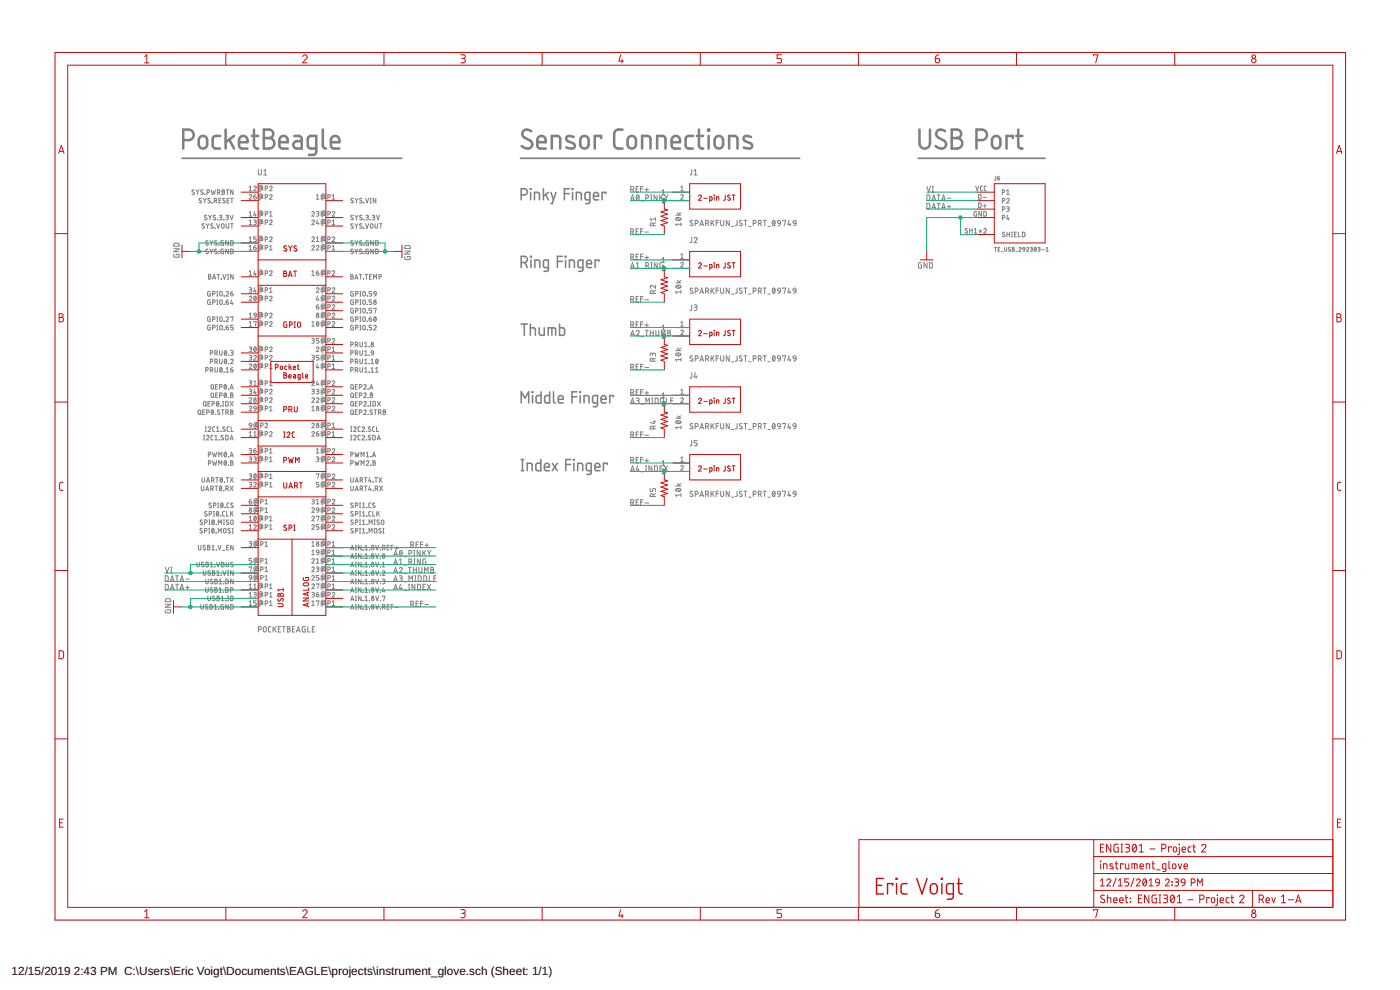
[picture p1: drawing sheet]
<?xml version="1.0" encoding="utf-8"?>
<!DOCTYPE eagle SYSTEM "eagle.dtd">
<eagle version="9.5.1">
<drawing>
<settings>
<setting alwaysvectorfont="yes"/>
<setting verticaltext="up"/>
</settings>
<grid distance="0.1" unitdist="inch" unit="inch" style="lines" multiple="1" display="no" altdistance="0.01" altunitdist="inch" altunit="inch"/>
<schematic xreflabel="%F%N/%S.%C%R" xrefpart="/%S.%C%R">
<libraries>
<library name="ENGI301_class">
<symbols>
<symbol name="FRAMES_A3L-LOC">
<wire x1="241.3" y1="3.81" x2="311.785" y2="3.81" width="0.1016" layer="94"/>
<wire x1="311.785" y1="3.81" x2="359.41" y2="3.81" width="0.1016" layer="94"/>
<wire x1="359.41" y1="3.81" x2="383.54" y2="3.81" width="0.1016" layer="94"/>
<wire x1="383.54" y1="3.81" x2="383.54" y2="8.89" width="0.1016" layer="94"/>
<wire x1="383.54" y1="8.89" x2="383.54" y2="13.97" width="0.1016" layer="94"/>
<wire x1="383.54" y1="13.97" x2="383.54" y2="19.05" width="0.1016" layer="94"/>
<wire x1="383.54" y1="19.05" x2="383.54" y2="24.13" width="0.1016" layer="94"/>
<wire x1="241.3" y1="3.81" x2="241.3" y2="24.13" width="0.1016" layer="94"/>
<wire x1="241.3" y1="24.13" x2="311.785" y2="24.13" width="0.1016" layer="94"/>
<wire x1="311.785" y1="24.13" x2="383.54" y2="24.13" width="0.1016" layer="94"/>
<wire x1="359.41" y1="3.81" x2="359.41" y2="8.89" width="0.1016" layer="94"/>
<wire x1="359.41" y1="8.89" x2="383.54" y2="8.89" width="0.1016" layer="94"/>
<wire x1="359.41" y1="8.89" x2="311.785" y2="8.89" width="0.1016" layer="94"/>
<wire x1="311.785" y1="8.89" x2="311.785" y2="3.81" width="0.1016" layer="94"/>
<wire x1="311.785" y1="8.89" x2="311.785" y2="13.97" width="0.1016" layer="94"/>
<wire x1="311.785" y1="13.97" x2="383.54" y2="13.97" width="0.1016" layer="94"/>
<wire x1="311.785" y1="13.97" x2="311.785" y2="19.05" width="0.1016" layer="94"/>
<wire x1="311.785" y1="19.05" x2="383.54" y2="19.05" width="0.1016" layer="94"/>
<wire x1="311.785" y1="19.05" x2="311.785" y2="24.13" width="0.1016" layer="94"/>
<text x="313.69" y="15.24" size="2.54" layer="94" font="vector">&gt;DRAWING_NAME</text>
<text x="313.69" y="10.16" size="2.286" layer="94" font="vector">&gt;LAST_DATE_TIME</text>
<text x="313.69" y="5.08" size="2.54" layer="94">Sheet:</text>
<frame x1="0" y1="0" x2="387.35" y2="260.35" columns="8" rows="5" layer="94"/>
<text x="361.315" y="5.08" size="2.54" layer="94">Rev 1-A</text>
</symbol>
<symbol name="POCKETBEAGLE">
<pin name="SYS.VIN@1" x="20.32" y="129.54" length="middle" direction="in"/>
<pin name="PRU1.8" x="20.32" y="86.36" length="middle"/>
<pin name="USB1.V_EN" x="0" y="25.4" length="middle" rot="R180"/>
<pin name="PRU1.11" x="20.32" y="78.74" length="middle"/>
<pin name="USB1.VBUS" x="0" y="20.32" length="middle" direction="pwr" rot="R180"/>
<pin name="SPI0.CS" x="0" y="38.1" length="middle" rot="R180"/>
<pin name="USB1.VIN" x="0" y="17.78" length="middle" direction="pwr" rot="R180"/>
<pin name="SPI0.CLK" x="0" y="35.56" length="middle" rot="R180"/>
<pin name="SPI0.MISO" x="0" y="33.02" length="middle" rot="R180"/>
<pin name="SPI0.MOSI" x="0" y="30.48" length="middle" rot="R180"/>
<pin name="USB1.DN" x="0" y="15.24" length="middle" rot="R180"/>
<pin name="USB1.DP" x="0" y="12.7" length="middle" rot="R180"/>
<pin name="USB1.ID" x="0" y="10.16" length="middle" rot="R180"/>
<pin name="USB1.GND" x="0" y="7.62" length="middle" rot="R180"/>
<pin name="SYS.3.3V@14" x="0" y="124.46" length="middle" direction="pwr" rot="R180"/>
<pin name="SYS.GND@16" x="0" y="114.3" length="middle" direction="pwr" rot="R180"/>
<pin name="AIN.1.8V.REF-" x="20.32" y="7.62" length="middle" direction="pwr"/>
<pin name="AIN.1.8V.REF+" x="20.32" y="25.4" length="middle" direction="pwr"/>
<pin name="AIN.1.8V.0" x="20.32" y="22.86" length="middle" direction="in"/>
<pin name="AIN.1.8V.1" x="20.32" y="20.32" length="middle" direction="in"/>
<pin name="AIN.1.8V.2" x="20.32" y="17.78" length="middle" direction="in"/>
<pin name="AIN.1.8V.3" x="20.32" y="15.24" length="middle" direction="in"/>
<pin name="AIN.1.8V.4" x="20.32" y="12.7" length="middle" direction="in"/>
<pin name="PRU0.16" x="0" y="78.74" length="middle" rot="R180"/>
<pin name="SYS.GND@22" x="20.32" y="114.3" length="middle" direction="pwr"/>
<pin name="SYS.VOUT@24" x="20.32" y="121.92" length="middle" direction="out"/>
<pin name="I2C2.SDA" x="20.32" y="58.42" length="middle"/>
<pin name="I2C2.SCL" x="20.32" y="60.96" length="middle"/>
<pin name="UART0.TX" x="0" y="45.72" length="middle" rot="R180"/>
<pin name="UART0.RX" x="0" y="43.18" length="middle" rot="R180"/>
<pin name="GPIO.26" x="0" y="101.6" length="middle" rot="R180"/>
<pin name="PWM0.A" x="0" y="53.34" length="middle" rot="R180"/>
<pin name="QEP0.STRB" x="0" y="66.04" length="middle" rot="R180"/>
<pin name="QEP0.A" x="0" y="73.66" length="middle" rot="R180"/>
<pin name="PWM0.B" x="0" y="50.8" length="middle" rot="R180"/>
<pin name="PRU1.10" x="20.32" y="81.28" length="middle"/>
<pin name="PRU1.9" x="20.32" y="83.82" length="middle"/>
<pin name="QEP2.B" x="20.32" y="71.12" length="middle"/>
<pin name="SPI1.CS" x="20.32" y="38.1" length="middle"/>
<pin name="SPI1.CLK" x="20.32" y="35.56" length="middle"/>
<pin name="SPI1.MISO" x="20.32" y="33.02" length="middle"/>
<pin name="SPI1.MOSI" x="20.32" y="30.48" length="middle"/>
<pin name="SYS.3.3V@23" x="20.32" y="124.46" length="middle" direction="pwr"/>
<pin name="SYS.GND@21" x="20.32" y="116.84" length="middle" direction="pwr"/>
<pin name="GPIO.27" x="0" y="93.98" length="middle" rot="R180"/>
<pin name="GPIO.65" x="0" y="91.44" length="middle" rot="R180"/>
<pin name="SYS.GND@15" x="0" y="116.84" length="middle" direction="pwr" rot="R180"/>
<pin name="SYS.VOUT@13" x="0" y="121.92" length="middle" direction="out" rot="R180"/>
<pin name="I2C1.SDA" x="0" y="58.42" length="middle" rot="R180"/>
<pin name="I2C1.SCL" x="0" y="60.96" length="middle" rot="R180"/>
<pin name="UART4.TX" x="20.32" y="45.72" length="middle"/>
<pin name="UART4.RX" x="20.32" y="43.18" length="middle"/>
<pin name="PWM2.B" x="20.32" y="50.8" length="middle"/>
<pin name="PWM1.A" x="20.32" y="53.34" length="middle"/>
<pin name="AIN.1.8V.7" x="20.32" y="10.16" length="middle" direction="in"/>
<pin name="QEP0.B" x="0" y="71.12" length="middle" rot="R180"/>
<pin name="PRU0.2" x="0" y="81.28" length="middle" rot="R180"/>
<pin name="PRU0.3" x="0" y="83.82" length="middle" rot="R180"/>
<pin name="QEP0.IDX" x="0" y="68.58" length="middle" rot="R180"/>
<pin name="SYS.RESET" x="0" y="129.54" length="middle" direction="pwr" rot="R180"/>
<pin name="QEP2.A" x="20.32" y="73.66" length="middle"/>
<pin name="QEP2.IDX" x="20.32" y="68.58" length="middle"/>
<pin name="GPIO.64" x="0" y="99.06" length="middle" rot="R180"/>
<pin name="QEP2.STRB" x="20.32" y="66.04" length="middle"/>
<pin name="BAT.TEMP" x="20.32" y="106.68" length="middle" direction="out"/>
<pin name="BAT.VIN" x="0" y="106.68" length="middle" direction="out" rot="R180"/>
<pin name="SYS.PWRBTN" x="0" y="132.08" length="middle" direction="pwr" rot="R180"/>
<pin name="GPIO.52" x="20.32" y="91.44" length="middle"/>
<pin name="GPIO.60" x="20.32" y="93.98" length="middle"/>
<pin name="GPIO.57" x="20.32" y="96.52" length="middle"/>
<pin name="GPIO.58" x="20.32" y="99.06" length="middle"/>
<pin name="GPIO.59" x="20.32" y="101.6" length="middle"/>
<text x="7.62" y="7.62" size="1.778" layer="94" rot="R90">USB1</text>
<text x="15.24" y="7.62" size="1.778" layer="94" rot="R90">ANALOG</text>
<wire x1="0" y1="40.64" x2="0" y2="27.94" width="0.1524" layer="94"/>
<wire x1="0" y1="27.94" x2="0" y2="5.08" width="0.1524" layer="94"/>
<wire x1="0" y1="5.08" x2="10.16" y2="5.08" width="0.1524" layer="94"/>
<wire x1="10.16" y1="5.08" x2="20.32" y2="5.08" width="0.1524" layer="94"/>
<wire x1="20.32" y1="5.08" x2="20.32" y2="27.94" width="0.1524" layer="94"/>
<wire x1="20.32" y1="27.94" x2="20.32" y2="40.64" width="0.1524" layer="94"/>
<wire x1="20.32" y1="27.94" x2="10.16" y2="27.94" width="0.1524" layer="94"/>
<wire x1="0" y1="27.94" x2="10.16" y2="27.94" width="0.1524" layer="94"/>
<wire x1="10.16" y1="27.94" x2="10.16" y2="5.08" width="0.1524" layer="94"/>
<text x="7.62" y="30.48" size="1.778" layer="94">SPI</text>
<wire x1="0" y1="40.64" x2="20.32" y2="40.64" width="0.1524" layer="94"/>
<text x="7.62" y="43.18" size="1.778" layer="94">UART</text>
<wire x1="0" y1="40.64" x2="0" y2="48.26" width="0.1524" layer="94"/>
<wire x1="0" y1="48.26" x2="20.32" y2="48.26" width="0.1524" layer="94"/>
<wire x1="20.32" y1="48.26" x2="20.32" y2="40.64" width="0.1524" layer="94"/>
<text x="7.62" y="50.8" size="1.778" layer="94">PWM</text>
<wire x1="0" y1="48.26" x2="0" y2="55.88" width="0.1524" layer="94"/>
<wire x1="0" y1="55.88" x2="20.32" y2="55.88" width="0.1524" layer="94"/>
<wire x1="20.32" y1="55.88" x2="20.32" y2="48.26" width="0.1524" layer="94"/>
<wire x1="0" y1="55.88" x2="0" y2="63.5" width="0.1524" layer="94"/>
<wire x1="0" y1="63.5" x2="20.32" y2="63.5" width="0.1524" layer="94"/>
<wire x1="20.32" y1="63.5" x2="20.32" y2="55.88" width="0.1524" layer="94"/>
<wire x1="0" y1="63.5" x2="0" y2="88.9" width="0.1524" layer="94"/>
<wire x1="20.32" y1="63.5" x2="20.32" y2="88.9" width="0.1524" layer="94"/>
<wire x1="0" y1="88.9" x2="20.32" y2="88.9" width="0.1524" layer="94"/>
<wire x1="0" y1="88.9" x2="0" y2="104.14" width="0.1524" layer="94"/>
<wire x1="0" y1="104.14" x2="20.32" y2="104.14" width="0.1524" layer="94"/>
<wire x1="20.32" y1="104.14" x2="20.32" y2="88.9" width="0.1524" layer="94"/>
<wire x1="0" y1="104.14" x2="0" y2="111.76" width="0.1524" layer="94"/>
<wire x1="0" y1="111.76" x2="20.32" y2="111.76" width="0.1524" layer="94"/>
<wire x1="20.32" y1="111.76" x2="20.32" y2="104.14" width="0.1524" layer="94"/>
<wire x1="0" y1="111.76" x2="0" y2="134.62" width="0.1524" layer="94"/>
<wire x1="0" y1="134.62" x2="20.32" y2="134.62" width="0.1524" layer="94"/>
<wire x1="20.32" y1="134.62" x2="20.32" y2="111.76" width="0.1524" layer="94"/>
<text x="7.62" y="58.42" size="1.778" layer="94">I2C</text>
<text x="7.62" y="66.04" size="1.778" layer="94">PRU</text>
<text x="7.62" y="91.44" size="1.778" layer="94">GPIO</text>
<text x="7.62" y="106.68" size="1.778" layer="94">BAT</text>
<text x="7.62" y="114.3" size="1.778" layer="94">SYS</text>
<text x="0" y="0" size="1.778" layer="96">&gt;VALUE</text>
<text x="5.08" y="78.74" size="1.778" layer="94" font="vector" ratio="12">Pocket</text>
<text x="7.62" y="76.2" size="1.778" layer="94" font="vector" ratio="12">Beagle</text>
<wire x1="3.81" y1="81.28" x2="3.81" y2="74.93" width="0.1524" layer="94"/>
<wire x1="3.81" y1="74.93" x2="16.51" y2="74.93" width="0.1524" layer="94"/>
<wire x1="16.51" y1="74.93" x2="16.51" y2="81.28" width="0.1524" layer="94"/>
<wire x1="16.51" y1="81.28" x2="3.81" y2="81.28" width="0.1524" layer="94"/>
<text x="0" y="137.16" size="1.778" layer="95">&gt;NAME</text>
</symbol>
<symbol name="GND">
<wire x1="-1.905" y1="0" x2="1.905" y2="0" width="0.254" layer="94"/>
<pin name="GND" x="0" y="2.54" visible="off" length="short" direction="sup" rot="R270"/>
<text x="-2.54" y="-2.54" size="1.778" layer="96">&gt;VALUE</text>
</symbol>
<symbol name="R">
<wire x1="-2.54" y1="0" x2="-2.159" y2="1.016" width="0.2032" layer="94"/>
<wire x1="-2.159" y1="1.016" x2="-1.524" y2="-1.016" width="0.2032" layer="94"/>
<wire x1="-1.524" y1="-1.016" x2="-0.889" y2="1.016" width="0.2032" layer="94"/>
<wire x1="-0.889" y1="1.016" x2="-0.254" y2="-1.016" width="0.2032" layer="94"/>
<wire x1="-0.254" y1="-1.016" x2="0.381" y2="1.016" width="0.2032" layer="94"/>
<wire x1="0.381" y1="1.016" x2="1.016" y2="-1.016" width="0.2032" layer="94"/>
<wire x1="1.016" y1="-1.016" x2="1.651" y2="1.016" width="0.2032" layer="94"/>
<wire x1="1.651" y1="1.016" x2="2.286" y2="-1.016" width="0.2032" layer="94"/>
<wire x1="2.286" y1="-1.016" x2="2.54" y2="0" width="0.2032" layer="94"/>
<pin name="1" x="-5.08" y="0" visible="off" length="short" direction="pas" swaplevel="1"/>
<pin name="2" x="5.08" y="0" visible="off" length="short" direction="pas" swaplevel="1" rot="R180"/>
<text x="-2.54" y="2.54" size="1.778" layer="95">&gt;NAME</text>
<text x="-2.54" y="-5.08" size="1.778" layer="96">&gt;VALUE</text>
</symbol>
<symbol name="TE_USB_292303-1">
<wire x1="-7.62" y1="7.62" x2="7.62" y2="7.62" width="0.254" layer="94"/>
<wire x1="7.62" y1="7.62" x2="7.62" y2="-10.16" width="0.254" layer="94"/>
<wire x1="7.62" y1="-10.16" x2="-7.62" y2="-10.16" width="0.254" layer="94"/>
<wire x1="-7.62" y1="-10.16" x2="-7.62" y2="7.62" width="0.254" layer="94"/>
<text x="-7.631090625" y="8.648559375" size="1.27185" layer="95">&gt;NAME</text>
<text x="-7.632959375" y="-12.7216" size="1.272159375" layer="96">&gt;VALUE</text>
<pin name="P1" x="-12.7" y="5.08" length="middle" direction="pas"/>
<pin name="P2" x="-12.7" y="2.54" length="middle" direction="pas"/>
<pin name="P3" x="-12.7" y="0" length="middle" direction="pas"/>
<pin name="P4" x="-12.7" y="-2.54" length="middle" direction="pas"/>
<pin name="SHIELD" x="-12.7" y="-7.62" length="middle" direction="pas"/>
</symbol>
<symbol name="SPARKFUN_JST_PRT_09749">
<wire x1="-7.62" y1="-2.54" x2="7.62" y2="-2.54" width="0.1524" layer="94"/>
<wire x1="7.62" y1="-2.54" x2="7.62" y2="5.08" width="0.1524" layer="94"/>
<wire x1="7.62" y1="5.08" x2="-7.62" y2="5.08" width="0.1524" layer="94"/>
<wire x1="-7.62" y1="5.08" x2="-7.62" y2="-2.54" width="0.1524" layer="94"/>
<pin name="1" x="-7.62" y="2.54" length="middle" rot="R180"/>
<pin name="2" x="-7.62" y="0" length="middle" rot="R180"/>
<text x="-5.08" y="0" size="1.778" layer="94" font="vector" ratio="12">2-pin JST</text>
<text x="-7.62" y="-7.62" size="1.778" layer="96">&gt;VALUE</text>
<text x="-7.62" y="7.62" size="1.778" layer="95">&gt;NAME</text>
</symbol>
</symbols>
<devicesets>
<deviceset name="FRAMES_A3L-LOC" prefix="FRAME" uservalue="yes">
<gates>
<gate name="G$1" symbol="FRAMES_A3L-LOC" x="0" y="0"/>
</gates>
<devices>
<device name="">
<technologies>
<technology name=""/>
</technologies>
</device>
</devices>
</deviceset>
<deviceset name="POCKETBEAGLE" prefix="U">
<gates>
<gate name="G$1" symbol="POCKETBEAGLE" x="-10.16" y="-78.74"/>
</gates>
<devices>
<device name="" package="POCKETBEAGLE">
<connects>
<connect gate="G$1" pin="AIN.1.8V.0" pad="19@P1"/>
<connect gate="G$1" pin="AIN.1.8V.1" pad="21@P1"/>
<connect gate="G$1" pin="AIN.1.8V.2" pad="23@P1"/>
<connect gate="G$1" pin="AIN.1.8V.3" pad="25@P1"/>
<connect gate="G$1" pin="AIN.1.8V.4" pad="27@P1"/>
<connect gate="G$1" pin="AIN.1.8V.7" pad="36@P2"/>
<connect gate="G$1" pin="AIN.1.8V.REF+" pad="18@P1"/>
<connect gate="G$1" pin="AIN.1.8V.REF-" pad="17@P1"/>
<connect gate="G$1" pin="BAT.TEMP" pad="16@P2"/>
<connect gate="G$1" pin="BAT.VIN" pad="14@P2"/>
<connect gate="G$1" pin="GPIO.26" pad="34@P1"/>
<connect gate="G$1" pin="GPIO.27" pad="19@P2"/>
<connect gate="G$1" pin="GPIO.52" pad="10@P2"/>
<connect gate="G$1" pin="GPIO.57" pad="6@P2"/>
<connect gate="G$1" pin="GPIO.58" pad="4@P2"/>
<connect gate="G$1" pin="GPIO.59" pad="2@P2"/>
<connect gate="G$1" pin="GPIO.60" pad="8@P2"/>
<connect gate="G$1" pin="GPIO.64" pad="20@P2"/>
<connect gate="G$1" pin="GPIO.65" pad="17@P2"/>
<connect gate="G$1" pin="I2C1.SCL" pad="9@P2"/>
<connect gate="G$1" pin="I2C1.SDA" pad="11@P2"/>
<connect gate="G$1" pin="I2C2.SCL" pad="28@P1"/>
<connect gate="G$1" pin="I2C2.SDA" pad="26@P1"/>
<connect gate="G$1" pin="PRU0.16" pad="20@P1"/>
<connect gate="G$1" pin="PRU0.2" pad="32@P2"/>
<connect gate="G$1" pin="PRU0.3" pad="30@P2"/>
<connect gate="G$1" pin="PRU1.10" pad="35@P1"/>
<connect gate="G$1" pin="PRU1.11" pad="4@P1"/>
<connect gate="G$1" pin="PRU1.8" pad="35@P2"/>
<connect gate="G$1" pin="PRU1.9" pad="2@P1"/>
<connect gate="G$1" pin="PWM0.A" pad="36@P1"/>
<connect gate="G$1" pin="PWM0.B" pad="33@P1"/>
<connect gate="G$1" pin="PWM1.A" pad="1@P2"/>
<connect gate="G$1" pin="PWM2.B" pad="3@P2"/>
<connect gate="G$1" pin="QEP0.A" pad="31@P1"/>
<connect gate="G$1" pin="QEP0.B" pad="34@P2"/>
<connect gate="G$1" pin="QEP0.IDX" pad="28@P2"/>
<connect gate="G$1" pin="QEP0.STRB" pad="29@P1"/>
<connect gate="G$1" pin="QEP2.A" pad="24@P2"/>
<connect gate="G$1" pin="QEP2.B" pad="33@P2"/>
<connect gate="G$1" pin="QEP2.IDX" pad="22@P2"/>
<connect gate="G$1" pin="QEP2.STRB" pad="18@P2"/>
<connect gate="G$1" pin="SPI0.CLK" pad="8@P1"/>
<connect gate="G$1" pin="SPI0.CS" pad="6@P1"/>
<connect gate="G$1" pin="SPI0.MISO" pad="10@P1"/>
<connect gate="G$1" pin="SPI0.MOSI" pad="12@P1"/>
<connect gate="G$1" pin="SPI1.CLK" pad="29@P2"/>
<connect gate="G$1" pin="SPI1.CS" pad="31@P2"/>
<connect gate="G$1" pin="SPI1.MISO" pad="27@P2"/>
<connect gate="G$1" pin="SPI1.MOSI" pad="25@P2"/>
<connect gate="G$1" pin="SYS.3.3V@14" pad="14@P1"/>
<connect gate="G$1" pin="SYS.3.3V@23" pad="23@P2"/>
<connect gate="G$1" pin="SYS.GND@15" pad="15@P2"/>
<connect gate="G$1" pin="SYS.GND@16" pad="16@P1"/>
<connect gate="G$1" pin="SYS.GND@21" pad="21@P2"/>
<connect gate="G$1" pin="SYS.GND@22" pad="22@P1"/>
<connect gate="G$1" pin="SYS.PWRBTN" pad="12@P2"/>
<connect gate="G$1" pin="SYS.RESET" pad="26@P2"/>
<connect gate="G$1" pin="SYS.VIN@1" pad="1@P1"/>
<connect gate="G$1" pin="SYS.VOUT@13" pad="13@P2"/>
<connect gate="G$1" pin="SYS.VOUT@24" pad="24@P1"/>
<connect gate="G$1" pin="UART0.RX" pad="32@P1"/>
<connect gate="G$1" pin="UART0.TX" pad="30@P1"/>
<connect gate="G$1" pin="UART4.RX" pad="5@P2"/>
<connect gate="G$1" pin="UART4.TX" pad="7@P2"/>
<connect gate="G$1" pin="USB1.DN" pad="9@P1"/>
<connect gate="G$1" pin="USB1.DP" pad="11@P1"/>
<connect gate="G$1" pin="USB1.GND" pad="15@P1"/>
<connect gate="G$1" pin="USB1.ID" pad="13@P1"/>
<connect gate="G$1" pin="USB1.VBUS" pad="5@P1"/>
<connect gate="G$1" pin="USB1.VIN" pad="7@P1"/>
<connect gate="G$1" pin="USB1.V_EN" pad="3@P1"/>
</connects>
<technologies>
<technology name=""/>
</technologies>
</device>
</devices>
</deviceset>
<deviceset name="GND" prefix="GND">
<gates>
<gate name="1" symbol="GND" x="0" y="0"/>
</gates>
<devices>
<device name="">
<technologies>
<technology name=""/>
</technologies>
</device>
</devices>
</deviceset>
<deviceset name="R_" prefix="R" uservalue="yes">
<gates>
<gate name="G$1" symbol="R" x="0" y="0"/>
</gates>
<devices>
<device name="R0603" package="R0603">
<connects>
<connect gate="G$1" pin="1" pad="1"/>
<connect gate="G$1" pin="2" pad="2"/>
</connects>
<technologies>
<technology name=""/>
</technologies>
</device>
</devices>
</deviceset>
<deviceset name="TE_USB_292303-1" prefix="J">
<gates>
<gate name="G$1" symbol="TE_USB_292303-1" x="0" y="0"/>
</gates>
<devices>
<device name="" package="TE_USB_292303-1">
<connects>
<connect gate="G$1" pin="P1" pad="VCC"/>
<connect gate="G$1" pin="P2" pad="D-"/>
<connect gate="G$1" pin="P3" pad="D+"/>
<connect gate="G$1" pin="P4" pad="GND"/>
<connect gate="G$1" pin="SHIELD" pad="SH1 SH2"/>
</connects>
<technologies>
<technology name="">
<attribute name="AVAILABILITY" value="Unavailable"/>
<attribute name="CENTERLINE_PITCH" value="2 mm[.078 in]"/>
<attribute name="COMMENT" value="292303-1"/>
<attribute name="DESCRIPTION" value=" Conn; Data; USB; Recept; 2.0; 4 Pos; 1 Port; Rt Angle; A Ser; Tin over Copper "/>
<attribute name="EU_ROHS_COMPLIANCE" value="Compliant"/>
<attribute name="MF" value="TE Connectivity"/>
<attribute name="MP" value="292303-1"/>
<attribute name="NUMBER_OF_POSITIONS" value="4"/>
<attribute name="PACKAGE" value="None"/>
<attribute name="PRICE" value="None"/>
<attribute name="PRODUCT_TYPE" value="Connector"/>
<attribute name="TE_PURCHASE_URL" value="https://www.te.com/usa-en/product-292303-1.html?te_bu=Cor&amp;te_type=disp&amp;te_campaign=seda_glo_cor-seda-global-disp-prtnr-fy19-seda-model-bom-cta_sma-317_1&amp;elqCampaignId=32493"/>
</technology>
</technologies>
</device>
</devices>
</deviceset>
<deviceset name="SPARKFUN_JST_PRT_09749" prefix="J">
<gates>
<gate name="G$1" symbol="SPARKFUN_JST_PRT_09749" x="-7.62" y="-17.78"/>
</gates>
<devices>
<device name="" package="SPARKFUN_JST_PRT_09749">
<connects>
<connect gate="G$1" pin="1" pad="1"/>
<connect gate="G$1" pin="2" pad="2"/>
</connects>
<technologies>
<technology name=""/>
</technologies>
</device>
</devices>
</deviceset>
</devicesets>
</library>
</libraries>
<attributes>
</attributes>
<variantdefs>
</variantdefs>
<classes>
<class number="0" name="default" width="0" drill="0">
</class>
</classes>
<parts>
<part name="FRAME1" library="ENGI301_class" deviceset="FRAMES_A3L-LOC" device=""/>
<part name="U1" library="ENGI301_class" deviceset="POCKETBEAGLE" device=""/>
<part name="GND2" library="ENGI301_class" deviceset="GND" device=""/>
<part name="GND7" library="ENGI301_class" deviceset="GND" device=""/>
<part name="GND8" library="ENGI301_class" deviceset="GND" device=""/>
<part name="GND9" library="ENGI301_class" deviceset="GND" device=""/>
<part name="R1" library="ENGI301_class" deviceset="R_" device="R0603" value="10k"/>
<part name="J6" library="ENGI301_class" deviceset="TE_USB_292303-1" device=""/>
<part name="J1" library="ENGI301_class" deviceset="SPARKFUN_JST_PRT_09749" device=""/>
<part name="J2" library="ENGI301_class" deviceset="SPARKFUN_JST_PRT_09749" device=""/>
<part name="R2" library="ENGI301_class" deviceset="R_" device="R0603" value="10k"/>
<part name="J3" library="ENGI301_class" deviceset="SPARKFUN_JST_PRT_09749" device=""/>
<part name="R3" library="ENGI301_class" deviceset="R_" device="R0603" value="10k"/>
<part name="J4" library="ENGI301_class" deviceset="SPARKFUN_JST_PRT_09749" device=""/>
<part name="J5" library="ENGI301_class" deviceset="SPARKFUN_JST_PRT_09749" device=""/>
<part name="R4" library="ENGI301_class" deviceset="R_" device="R0603" value="10k"/>
<part name="R5" library="ENGI301_class" deviceset="R_" device="R0603" value="10k"/>
</parts>
<sheets>
<sheet>
<plain>
<wire x1="38.1" y1="228.6" x2="104.14" y2="228.6" width="0.508" layer="97"/>
<wire x1="139.7" y1="228.6" x2="223.52" y2="228.6" width="0.508" layer="97"/>
<wire x1="259.08" y1="228.6" x2="297.18" y2="228.6" width="0.508" layer="97"/>
<text x="38.1" y="231.14" size="6.4516" layer="97" font="vector" ratio="12">PocketBeagle</text>
<text x="139.7" y="231.14" size="6.4516" layer="97" font="vector" ratio="12">Sensor Connections</text>
<text x="259.08" y="231.14" size="6.4516" layer="97" font="vector" ratio="12">USB Port</text>
<text x="313.69" y="20.32" size="2.54" layer="94">ENGI301 - Project 2</text>
<text x="325.12" y="5.08" size="2.54" layer="94">ENGI301 - Project 2</text>
<text x="246.38" y="7.62" size="5.08" layer="94">Eric Voigt</text>
<text x="139.7" y="215.9" size="3.81" layer="97" ratio="12">Pinky Finger</text>
<text x="139.7" y="195.58" size="3.81" layer="97" ratio="12">Ring Finger</text>
<text x="139.7" y="175.26" size="3.81" layer="97" ratio="12">Thumb</text>
<text x="139.7" y="154.94" size="3.81" layer="97" ratio="12">Middle Finger</text>
<text x="139.7" y="134.62" size="3.81" layer="97" ratio="12">Index Finger</text>
</plain>
<instances>
<instance part="FRAME1" gate="G$1" x="0" y="0" smashed="yes">
<attribute name="DRAWING_NAME" x="313.69" y="15.24" size="2.54" layer="94" font="vector"/>
<attribute name="LAST_DATE_TIME" x="313.69" y="10.16" size="2.286" layer="94" font="vector"/>
</instance>
<instance part="U1" gate="G$1" x="60.96" y="86.36" smashed="yes">
<attribute name="VALUE" x="60.96" y="86.36" size="1.778" layer="96"/>
<attribute name="NAME" x="60.96" y="223.52" size="1.778" layer="95"/>
</instance>
<instance part="GND2" gate="1" x="261.62" y="198.12" smashed="yes">
<attribute name="VALUE" x="259.08" y="195.58" size="1.778" layer="96"/>
</instance>
<instance part="GND7" gate="1" x="104.14" y="200.66" smashed="yes" rot="R90">
<attribute name="VALUE" x="106.68" y="198.12" size="1.778" layer="96" rot="R90"/>
</instance>
<instance part="GND8" gate="1" x="38.1" y="200.66" smashed="yes" rot="R270">
<attribute name="VALUE" x="35.56" y="203.2" size="1.778" layer="96" rot="R270"/>
</instance>
<instance part="GND9" gate="1" x="35.56" y="93.98" smashed="yes" rot="R270">
<attribute name="VALUE" x="33.02" y="96.52" size="1.778" layer="96" rot="R270"/>
</instance>
<instance part="R1" gate="G$1" x="182.88" y="210.82" smashed="yes" rot="R90">
<attribute name="NAME" x="180.34" y="208.28" size="1.778" layer="95" rot="R90"/>
<attribute name="VALUE" x="187.96" y="208.28" size="1.778" layer="96" rot="R90"/>
</instance>
<instance part="J6" gate="G$1" x="289.56" y="213.36" smashed="yes">
<attribute name="NAME" x="281.928909375" y="222.008559375" size="1.27185" layer="95"/>
<attribute name="VALUE" x="281.927040625" y="200.6384" size="1.272159375" layer="96"/>
</instance>
<instance part="J1" gate="G$1" x="198.12" y="215.9" smashed="yes">
<attribute name="VALUE" x="190.5" y="208.28" size="1.778" layer="96"/>
<attribute name="NAME" x="190.5" y="223.52" size="1.778" layer="95"/>
</instance>
<instance part="J2" gate="G$1" x="198.12" y="195.58" smashed="yes">
<attribute name="VALUE" x="190.5" y="187.96" size="1.778" layer="96"/>
<attribute name="NAME" x="190.5" y="203.2" size="1.778" layer="95"/>
</instance>
<instance part="R2" gate="G$1" x="182.88" y="190.5" smashed="yes" rot="R90">
<attribute name="NAME" x="180.34" y="187.96" size="1.778" layer="95" rot="R90"/>
<attribute name="VALUE" x="187.96" y="187.96" size="1.778" layer="96" rot="R90"/>
</instance>
<instance part="J3" gate="G$1" x="198.12" y="175.26" smashed="yes">
<attribute name="VALUE" x="190.5" y="167.64" size="1.778" layer="96"/>
<attribute name="NAME" x="190.5" y="182.88" size="1.778" layer="95"/>
</instance>
<instance part="R3" gate="G$1" x="182.88" y="170.18" smashed="yes" rot="R90">
<attribute name="NAME" x="180.34" y="167.64" size="1.778" layer="95" rot="R90"/>
<attribute name="VALUE" x="187.96" y="167.64" size="1.778" layer="96" rot="R90"/>
</instance>
<instance part="J4" gate="G$1" x="198.12" y="154.94" smashed="yes">
<attribute name="VALUE" x="190.5" y="147.32" size="1.778" layer="96"/>
<attribute name="NAME" x="190.5" y="162.56" size="1.778" layer="95"/>
</instance>
<instance part="J5" gate="G$1" x="198.12" y="134.62" smashed="yes">
<attribute name="VALUE" x="190.5" y="127" size="1.778" layer="96"/>
<attribute name="NAME" x="190.5" y="142.24" size="1.778" layer="95"/>
</instance>
<instance part="R4" gate="G$1" x="182.88" y="149.86" smashed="yes" rot="R90">
<attribute name="NAME" x="180.34" y="147.32" size="1.778" layer="95" rot="R90"/>
<attribute name="VALUE" x="187.96" y="147.32" size="1.778" layer="96" rot="R90"/>
</instance>
<instance part="R5" gate="G$1" x="182.88" y="129.54" smashed="yes" rot="R90">
<attribute name="NAME" x="180.34" y="127" size="1.778" layer="95" rot="R90"/>
<attribute name="VALUE" x="187.96" y="127" size="1.778" layer="96" rot="R90"/>
</instance>
</instances>
<busses>
</busses>
<nets>
<net name="GND" class="0">
<segment>
<pinref part="U1" gate="G$1" pin="SYS.GND@21"/>
<pinref part="GND7" gate="1" pin="GND"/>
<wire x1="81.28" y1="203.2" x2="99.06" y2="203.2" width="0.1524" layer="91"/>
<wire x1="99.06" y1="203.2" x2="99.06" y2="200.66" width="0.1524" layer="91"/>
<pinref part="U1" gate="G$1" pin="SYS.GND@22"/>
<wire x1="99.06" y1="200.66" x2="101.6" y2="200.66" width="0.1524" layer="91"/>
<wire x1="81.28" y1="200.66" x2="99.06" y2="200.66" width="0.1524" layer="91"/>
<junction x="99.06" y="200.66"/>
</segment>
<segment>
<pinref part="U1" gate="G$1" pin="SYS.GND@15"/>
<wire x1="60.96" y1="203.2" x2="43.18" y2="203.2" width="0.1524" layer="91"/>
<wire x1="43.18" y1="203.2" x2="43.18" y2="200.66" width="0.1524" layer="91"/>
<pinref part="U1" gate="G$1" pin="SYS.GND@16"/>
<wire x1="60.96" y1="200.66" x2="43.18" y2="200.66" width="0.1524" layer="91"/>
<pinref part="GND8" gate="1" pin="GND"/>
<wire x1="40.64" y1="200.66" x2="43.18" y2="200.66" width="0.1524" layer="91"/>
<junction x="43.18" y="200.66"/>
</segment>
<segment>
<pinref part="U1" gate="G$1" pin="USB1.GND"/>
<pinref part="GND9" gate="1" pin="GND"/>
<wire x1="60.96" y1="93.98" x2="40.64" y2="93.98" width="0.1524" layer="91"/>
<pinref part="U1" gate="G$1" pin="USB1.ID"/>
<wire x1="40.64" y1="93.98" x2="38.1" y2="93.98" width="0.1524" layer="91"/>
<wire x1="60.96" y1="96.52" x2="40.64" y2="96.52" width="0.1524" layer="91"/>
<wire x1="40.64" y1="96.52" x2="40.64" y2="93.98" width="0.1524" layer="91"/>
<junction x="40.64" y="93.98"/>
</segment>
<segment>
<pinref part="J6" gate="G$1" pin="SHIELD"/>
<wire x1="276.86" y1="205.74" x2="271.78" y2="205.74" width="0.1524" layer="91"/>
<pinref part="J6" gate="G$1" pin="P4"/>
<pinref part="GND2" gate="1" pin="GND"/>
<wire x1="276.86" y1="210.82" x2="271.78" y2="210.82" width="0.1524" layer="91"/>
<wire x1="271.78" y1="210.82" x2="261.62" y2="210.82" width="0.1524" layer="91"/>
<wire x1="261.62" y1="210.82" x2="261.62" y2="200.66" width="0.1524" layer="91"/>
<wire x1="271.78" y1="205.74" x2="271.78" y2="210.82" width="0.1524" layer="91"/>
<junction x="271.78" y="210.82"/>
</segment>
</net>
<net name="VI" class="0">
<segment>
<pinref part="U1" gate="G$1" pin="USB1.VBUS"/>
<wire x1="60.96" y1="106.68" x2="40.64" y2="106.68" width="0.1524" layer="91"/>
<wire x1="40.64" y1="106.68" x2="40.64" y2="104.14" width="0.1524" layer="91"/>
<pinref part="U1" gate="G$1" pin="USB1.VIN"/>
<wire x1="40.64" y1="104.14" x2="60.96" y2="104.14" width="0.1524" layer="91"/>
<wire x1="33.02" y1="104.14" x2="40.64" y2="104.14" width="0.1524" layer="91"/>
<junction x="40.64" y="104.14"/>
<label x="33.02" y="104.14" size="1.778" layer="95"/>
</segment>
<segment>
<pinref part="J6" gate="G$1" pin="P1"/>
<wire x1="276.86" y1="218.44" x2="261.62" y2="218.44" width="0.1524" layer="91"/>
<label x="261.62" y="218.44" size="1.778" layer="95"/>
</segment>
</net>
<net name="DATA+" class="0">
<segment>
<pinref part="U1" gate="G$1" pin="USB1.DP"/>
<wire x1="60.96" y1="99.06" x2="33.02" y2="99.06" width="0.1524" layer="91"/>
<label x="33.02" y="99.06" size="1.778" layer="95"/>
</segment>
<segment>
<pinref part="J6" gate="G$1" pin="P3"/>
<wire x1="276.86" y1="213.36" x2="261.62" y2="213.36" width="0.1524" layer="91"/>
<label x="261.62" y="213.36" size="1.778" layer="95"/>
</segment>
</net>
<net name="DATA-" class="0">
<segment>
<pinref part="U1" gate="G$1" pin="USB1.DN"/>
<wire x1="60.96" y1="101.6" x2="33.02" y2="101.6" width="0.1524" layer="91"/>
<label x="33.02" y="101.6" size="1.778" layer="95"/>
</segment>
<segment>
<pinref part="J6" gate="G$1" pin="P2"/>
<wire x1="276.86" y1="215.9" x2="261.62" y2="215.9" width="0.1524" layer="91"/>
<label x="261.62" y="215.9" size="1.778" layer="95"/>
</segment>
</net>
<net name="REF+" class="0">
<segment>
<pinref part="U1" gate="G$1" pin="AIN.1.8V.REF+"/>
<wire x1="81.28" y1="111.76" x2="114.3" y2="111.76" width="0.1524" layer="91"/>
<label x="106.68" y="111.76" size="1.778" layer="95"/>
</segment>
<segment>
<pinref part="J1" gate="G$1" pin="1"/>
<wire x1="190.5" y1="218.44" x2="172.72" y2="218.44" width="0.1524" layer="91"/>
<label x="172.72" y="218.44" size="1.778" layer="95"/>
</segment>
<segment>
<pinref part="J2" gate="G$1" pin="1"/>
<wire x1="190.5" y1="198.12" x2="172.72" y2="198.12" width="0.1524" layer="91"/>
<label x="172.72" y="198.12" size="1.778" layer="95"/>
</segment>
<segment>
<pinref part="J3" gate="G$1" pin="1"/>
<wire x1="190.5" y1="177.8" x2="172.72" y2="177.8" width="0.1524" layer="91"/>
<label x="172.72" y="177.8" size="1.778" layer="95"/>
</segment>
<segment>
<pinref part="J4" gate="G$1" pin="1"/>
<wire x1="190.5" y1="157.48" x2="172.72" y2="157.48" width="0.1524" layer="91"/>
<label x="172.72" y="157.48" size="1.778" layer="95"/>
</segment>
<segment>
<pinref part="J5" gate="G$1" pin="1"/>
<wire x1="190.5" y1="137.16" x2="172.72" y2="137.16" width="0.1524" layer="91"/>
<label x="172.72" y="137.16" size="1.778" layer="95"/>
</segment>
</net>
<net name="REF-" class="0">
<segment>
<pinref part="U1" gate="G$1" pin="AIN.1.8V.REF-"/>
<wire x1="81.28" y1="93.98" x2="114.3" y2="93.98" width="0.1524" layer="91"/>
<label x="106.68" y="93.98" size="1.778" layer="95"/>
</segment>
<segment>
<pinref part="R1" gate="G$1" pin="1"/>
<wire x1="172.72" y1="205.74" x2="182.88" y2="205.74" width="0.1524" layer="91"/>
<label x="172.72" y="205.74" size="1.778" layer="95"/>
</segment>
<segment>
<pinref part="R2" gate="G$1" pin="1"/>
<wire x1="182.88" y1="185.42" x2="172.72" y2="185.42" width="0.1524" layer="91"/>
<label x="172.72" y="185.42" size="1.778" layer="95"/>
</segment>
<segment>
<pinref part="R3" gate="G$1" pin="1"/>
<wire x1="182.88" y1="165.1" x2="172.72" y2="165.1" width="0.1524" layer="91"/>
<label x="172.72" y="165.1" size="1.778" layer="95"/>
</segment>
<segment>
<pinref part="R4" gate="G$1" pin="1"/>
<wire x1="182.88" y1="144.78" x2="172.72" y2="144.78" width="0.1524" layer="91"/>
<label x="172.72" y="144.78" size="1.778" layer="95"/>
</segment>
<segment>
<pinref part="R5" gate="G$1" pin="1"/>
<wire x1="182.88" y1="124.46" x2="172.72" y2="124.46" width="0.1524" layer="91"/>
<label x="172.72" y="124.46" size="1.778" layer="95"/>
</segment>
</net>
<net name="A0_PINKY" class="0">
<segment>
<pinref part="U1" gate="G$1" pin="AIN.1.8V.0"/>
<wire x1="81.28" y1="109.22" x2="114.3" y2="109.22" width="0.1524" layer="91"/>
<label x="101.6" y="109.22" size="1.778" layer="95"/>
</segment>
<segment>
<pinref part="J1" gate="G$1" pin="2"/>
<wire x1="190.5" y1="215.9" x2="182.88" y2="215.9" width="0.1524" layer="91"/>
<label x="172.72" y="215.9" size="1.778" layer="95"/>
<pinref part="R1" gate="G$1" pin="2"/>
<wire x1="182.88" y1="215.9" x2="172.72" y2="215.9" width="0.1524" layer="91"/>
<junction x="182.88" y="215.9"/>
</segment>
</net>
<net name="A1_RING" class="0">
<segment>
<pinref part="U1" gate="G$1" pin="AIN.1.8V.1"/>
<wire x1="81.28" y1="106.68" x2="114.3" y2="106.68" width="0.1524" layer="91"/>
<label x="101.6" y="106.68" size="1.778" layer="95"/>
</segment>
<segment>
<pinref part="J2" gate="G$1" pin="2"/>
<wire x1="190.5" y1="195.58" x2="182.88" y2="195.58" width="0.1524" layer="91"/>
<label x="172.72" y="195.58" size="1.778" layer="95"/>
<pinref part="R2" gate="G$1" pin="2"/>
<wire x1="182.88" y1="195.58" x2="172.72" y2="195.58" width="0.1524" layer="91"/>
<junction x="182.88" y="195.58"/>
</segment>
</net>
<net name="A2_THUMB" class="0">
<segment>
<pinref part="U1" gate="G$1" pin="AIN.1.8V.2"/>
<wire x1="81.28" y1="104.14" x2="114.3" y2="104.14" width="0.1524" layer="91"/>
<label x="101.6" y="104.14" size="1.778" layer="95"/>
</segment>
<segment>
<pinref part="J3" gate="G$1" pin="2"/>
<wire x1="190.5" y1="175.26" x2="182.88" y2="175.26" width="0.1524" layer="91"/>
<label x="172.72" y="175.26" size="1.778" layer="95"/>
<pinref part="R3" gate="G$1" pin="2"/>
<wire x1="182.88" y1="175.26" x2="172.72" y2="175.26" width="0.1524" layer="91"/>
<junction x="182.88" y="175.26"/>
</segment>
</net>
<net name="A3_MIDDLE" class="0">
<segment>
<pinref part="U1" gate="G$1" pin="AIN.1.8V.3"/>
<wire x1="81.28" y1="101.6" x2="114.3" y2="101.6" width="0.1524" layer="91"/>
<label x="101.6" y="101.6" size="1.778" layer="95"/>
</segment>
<segment>
<pinref part="J4" gate="G$1" pin="2"/>
<wire x1="190.5" y1="154.94" x2="182.88" y2="154.94" width="0.1524" layer="91"/>
<label x="172.72" y="154.94" size="1.778" layer="95"/>
<pinref part="R4" gate="G$1" pin="2"/>
<wire x1="182.88" y1="154.94" x2="172.72" y2="154.94" width="0.1524" layer="91"/>
<junction x="182.88" y="154.94"/>
</segment>
</net>
<net name="A4_INDEX" class="0">
<segment>
<pinref part="U1" gate="G$1" pin="AIN.1.8V.4"/>
<wire x1="81.28" y1="99.06" x2="114.3" y2="99.06" width="0.1524" layer="91"/>
<label x="101.6" y="99.06" size="1.778" layer="95"/>
</segment>
<segment>
<pinref part="J5" gate="G$1" pin="2"/>
<wire x1="190.5" y1="134.62" x2="182.88" y2="134.62" width="0.1524" layer="91"/>
<label x="172.72" y="134.62" size="1.778" layer="95"/>
<pinref part="R5" gate="G$1" pin="2"/>
<wire x1="182.88" y1="134.62" x2="172.72" y2="134.62" width="0.1524" layer="91"/>
<junction x="182.88" y="134.62"/>
</segment>
</net>
</nets>
</sheet>
</sheets>
</schematic>
</drawing>
</eagle>
